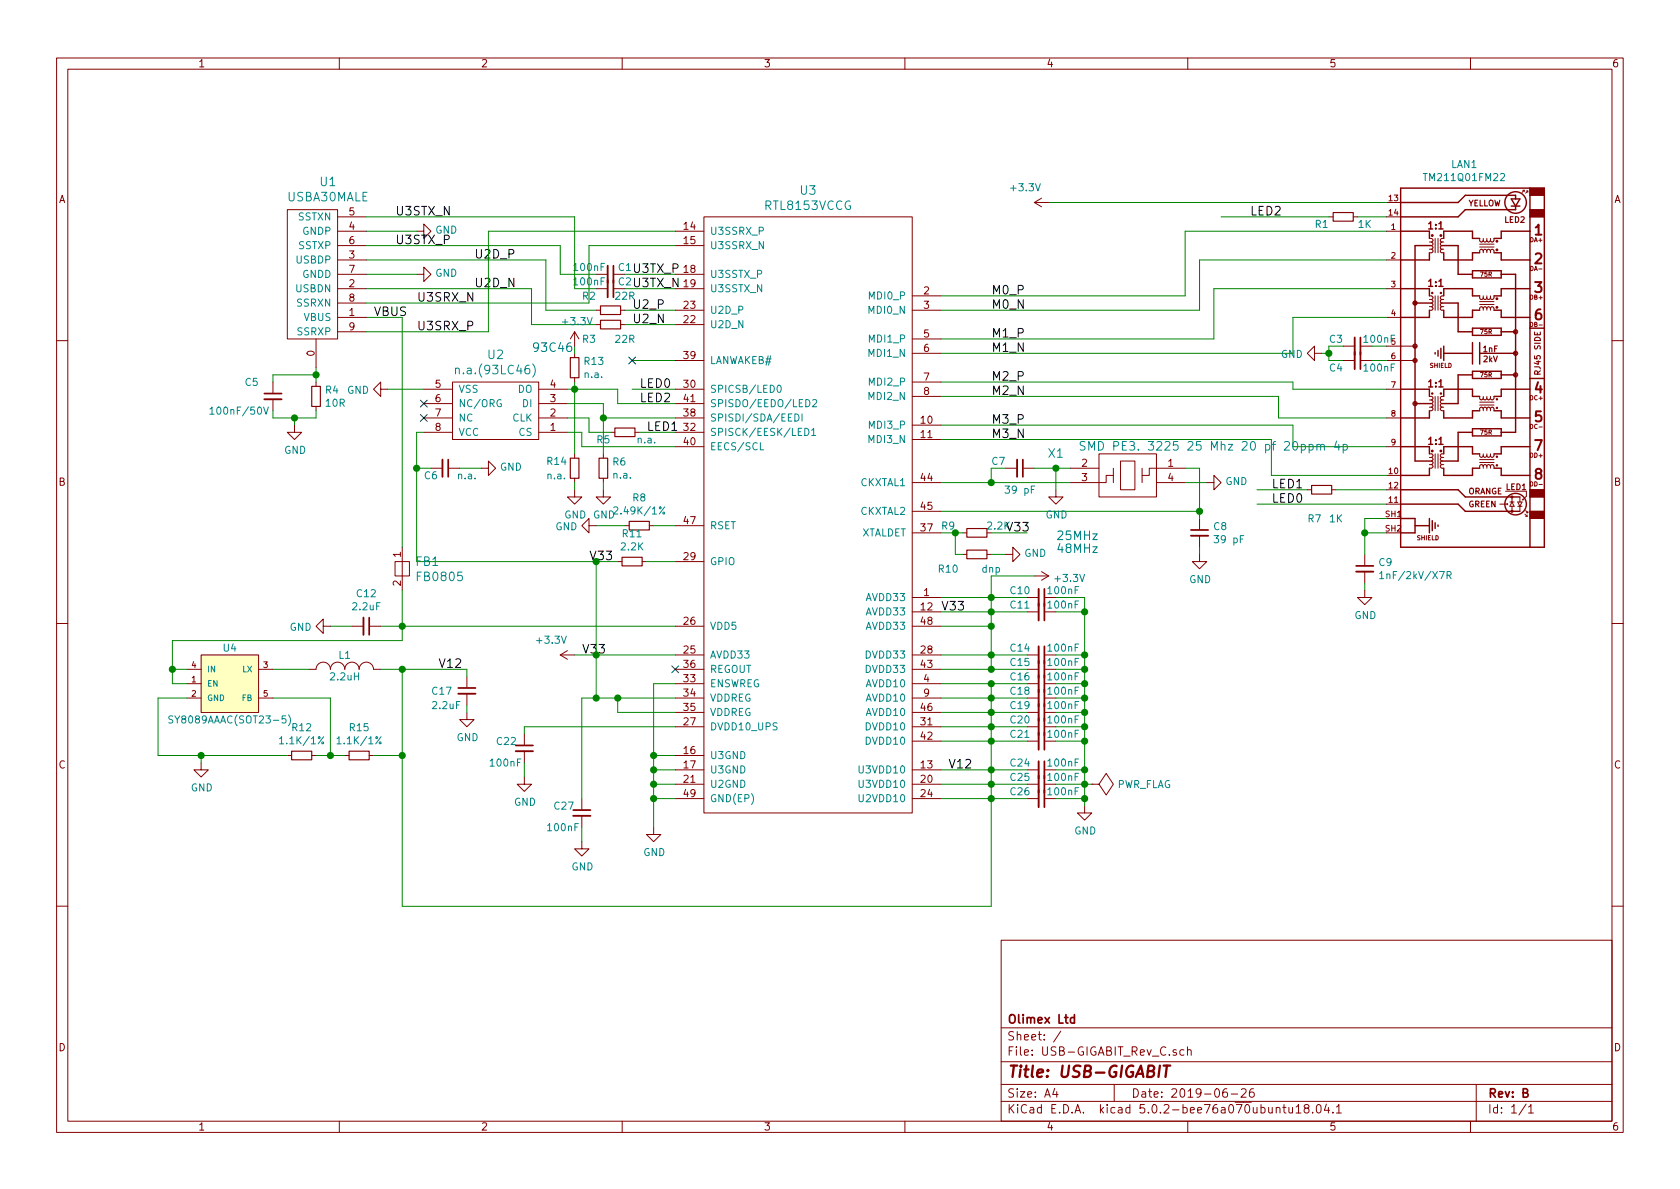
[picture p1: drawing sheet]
EESchema Schematic File Version 4
LIBS:USB-GIGABIT_Rev_C-cache
EELAYER 26 0
EELAYER END
$Descr A4 11693 8268
encoding utf-8
Sheet 1 1
Title "USB-GIGABIT"
Date "2019-06-26"
Rev "B"
Comp "Olimex Ltd"
Comment1 ""
Comment2 ""
Comment3 ""
Comment4 ""
$EndDescr
$Comp
L USB-GIGABIT_Rev_C:RTL8153VCCG U3
U 1 1
P 5650 3600
F 0 "U3" H 5625 5887 60  0000 C CNN
F 1 "RTL8153VCCG" H 5625 5781 60  0000 C CNN
F 2 "OLIMEX_IC-FP:QFN48-6x6mm-OLIMEX_V2" H 5650 1400 60  0001 C CNN
F 3 "" H 5650 1400 60  0001 C CNN
	1    5650 3600
	1    0    0    -1  
$EndComp
$Comp
L USB-GIGABIT_Rev_C:TM211Q01FM22 LAN1
U 1 1
P 10250 2500
F 0 "LAN1" H 10306 3867 50  0000 C CNN
F 1 "TM211Q01FM22" H 10306 3776 50  0000 C CNN
F 2 "OLIMEX_Connectors-FP:TM211Q01FM22" H 10280 2650 20  0001 C CNN
F 3 "" H 10250 2500 60  0000 C CNN
	1    10250 2500
	-1   0    0    -1  
$EndComp
Wire Wire Line
	6550 2050 8250 2050
Wire Wire Line
	8250 2050 8250 1600
Wire Wire Line
	8250 1600 9650 1600
Wire Wire Line
	9650 1800 8350 1800
Wire Wire Line
	8350 1800 8350 2150
Wire Wire Line
	8350 2150 6550 2150
Wire Wire Line
	6550 2350 8450 2350
Wire Wire Line
	8450 2350 8450 2000
Wire Wire Line
	8450 2000 9650 2000
Wire Wire Line
	9650 2200 9000 2200
Wire Wire Line
	9000 2200 9000 2450
Wire Wire Line
	9000 2450 6550 2450
Wire Wire Line
	6550 2650 9000 2650
Wire Wire Line
	9000 2650 9000 2700
Wire Wire Line
	9000 2700 9650 2700
Wire Wire Line
	9650 2900 8900 2900
Wire Wire Line
	8900 2900 8900 2750
Wire Wire Line
	8900 2750 6550 2750
Wire Wire Line
	6550 2950 9000 2950
Wire Wire Line
	9000 2950 9000 3100
Wire Wire Line
	9000 3100 9650 3100
Wire Wire Line
	9650 3300 8850 3300
Wire Wire Line
	8850 3300 8850 3050
Wire Wire Line
	8850 3050 6550 3050
Wire Wire Line
	9650 3600 9500 3600
Wire Wire Line
	9500 3600 9500 3700
Wire Wire Line
	9650 3700 9500 3700
Connection ~ 9500 3700
$Comp
L USB-GIGABIT_Rev_C:C_Small C9
U 1 1
P 9500 3950
F 0 "C9" H 9592 3996 50  0000 L CNN
F 1 "1nF/2kV/X7R" H 9592 3905 50  0000 L CNN
F 2 "OLIMEX_RLC-FP:C_1206_5MIL_DWS_ISO" H 9500 3950 60  0001 C CNN
F 3 "" H 9500 3950 60  0000 C CNN
	1    9500 3950
	1    0    0    -1  
$EndComp
Wire Wire Line
	9500 4050 9500 4100
$Comp
L USB-GIGABIT_Rev_C:GND #PWR01
U 1 1
P 9500 4100
F 0 "#PWR01" H 9500 3850 50  0001 C CNN
F 1 "GND" H 9505 3927 50  0000 C CNN
F 2 "" H 9500 4100 60  0000 C CNN
F 3 "" H 9500 4100 60  0000 C CNN
	1    9500 4100
	1    0    0    -1  
$EndComp
$Comp
L USB-GIGABIT_Rev_C:C_Small C3
U 1 1
P 9450 2400
F 0 "C3" V 9400 2250 50  0000 C CNN
F 1 "100nF" V 9400 2550 50  0000 C CNN
F 2 "OLIMEX_RLC-FP:C_0805_5MIL_DWS" H 9450 2400 60  0001 C CNN
F 3 "" H 9450 2400 60  0000 C CNN
	1    9450 2400
	0    1    1    0   
$EndComp
$Comp
L USB-GIGABIT_Rev_C:C_Small C4
U 1 1
P 9450 2500
F 0 "C4" V 9500 2350 50  0000 C CNN
F 1 "100nF" V 9500 2650 50  0000 C CNN
F 2 "OLIMEX_RLC-FP:C_0805_5MIL_DWS" H 9450 2500 60  0001 C CNN
F 3 "" H 9450 2500 60  0000 C CNN
	1    9450 2500
	0    1    1    0   
$EndComp
Wire Wire Line
	9550 2400 9650 2400
Wire Wire Line
	9650 2500 9550 2500
Wire Wire Line
	9250 2500 9350 2500
Wire Wire Line
	9250 2400 9250 2450
Wire Wire Line
	9250 2400 9350 2400
Wire Wire Line
	9250 2450 9200 2450
Connection ~ 9250 2450
$Comp
L USB-GIGABIT_Rev_C:GND #PWR02
U 1 1
P 9200 2450
F 0 "#PWR02" H 9200 2200 50  0001 C CNN
F 1 "GND" V 9205 2322 50  0000 R CNN
F 2 "" H 9200 2450 60  0000 C CNN
F 3 "" H 9200 2450 60  0000 C CNN
	1    9200 2450
	0    1    1    0   
$EndComp
Wire Wire Line
	7300 1400 9650 1400
Wire Wire Line
	9650 1500 9450 1500
$Comp
L USB-GIGABIT_Rev_C:R_Small R1
U 1 1
P 9350 1500
F 0 "R1" V 9400 1350 50  0000 C CNN
F 1 "1K" V 9400 1650 50  0000 C CNN
F 2 "OLIMEX_RLC-FP:R_0603_5MIL_DWS" H 9350 1500 60  0001 C CNN
F 3 "" H 9350 1500 60  0000 C CNN
	1    9350 1500
	0    1    1    0   
$EndComp
$Comp
L USB-GIGABIT_Rev_C:R_Small R7
U 1 1
P 9200 3400
F 0 "R7" V 9400 3350 50  0000 C CNN
F 1 "1K" V 9400 3500 50  0000 C CNN
F 2 "OLIMEX_RLC-FP:R_0603_5MIL_DWS" H 9200 3400 60  0001 C CNN
F 3 "" H 9200 3400 60  0000 C CNN
	1    9200 3400
	0    1    1    0   
$EndComp
Wire Wire Line
	9300 3400 9650 3400
$Comp
L USB-GIGABIT_Rev_C:R_Small R4
U 1 1
P 2200 2750
F 0 "R4" H 2259 2796 50  0000 L CNN
F 1 "10R" H 2259 2705 50  0000 L CNN
F 2 "OLIMEX_RLC-FP:R_0805_5MIL_DWS" H 2200 2750 60  0001 C CNN
F 3 "" H 2200 2750 60  0000 C CNN
	1    2200 2750
	1    0    0    -1  
$EndComp
$Comp
L USB-GIGABIT_Rev_C:C_Small C5
U 1 1
P 1900 2750
F 0 "C5" H 1700 2850 50  0000 L CNN
F 1 "100nF/50V" H 1450 2650 50  0000 L CNN
F 2 "OLIMEX_RLC-FP:C_0805_5MIL_DWS" H 1900 2750 60  0001 C CNN
F 3 "" H 1900 2750 60  0000 C CNN
	1    1900 2750
	1    0    0    -1  
$EndComp
Wire Wire Line
	2200 2550 2200 2600
Wire Wire Line
	2200 2600 1900 2600
Wire Wire Line
	1900 2600 1900 2650
Connection ~ 2200 2600
Wire Wire Line
	2200 2900 2200 2850
Wire Wire Line
	1900 2900 2050 2900
Wire Wire Line
	1900 2900 1900 2850
Wire Wire Line
	2050 2900 2050 2950
Connection ~ 2050 2900
$Comp
L USB-GIGABIT_Rev_C:GND #PWR04
U 1 1
P 2050 2950
F 0 "#PWR04" H 2050 2700 50  0001 C CNN
F 1 "GND" H 2055 2777 50  0000 C CNN
F 2 "" H 2050 2950 60  0000 C CNN
F 3 "" H 2050 2950 60  0000 C CNN
	1    2050 2950
	1    0    0    -1  
$EndComp
Wire Wire Line
	2550 1800 3800 1800
Wire Wire Line
	3800 1800 3800 2150
Wire Wire Line
	3800 2150 4150 2150
Wire Wire Line
	4150 2250 3700 2250
Wire Wire Line
	3700 2250 3700 2000
Wire Wire Line
	3700 2000 2550 2000
$Comp
L USB-GIGABIT_Rev_C:R_Small R3
U 1 1
P 4250 2250
F 0 "R3" V 4350 2100 50  0000 C CNN
F 1 "22R" V 4350 2350 50  0000 C CNN
F 2 "OLIMEX_RLC-FP:R_0402_5MIL_DWS" H 4250 2250 60  0001 C CNN
F 3 "" H 4250 2250 60  0000 C CNN
	1    4250 2250
	0    1    1    0   
$EndComp
$Comp
L USB-GIGABIT_Rev_C:R_Small R2
U 1 1
P 4250 2150
F 0 "R2" V 4150 2000 50  0000 C CNN
F 1 "22R" V 4150 2250 50  0000 C CNN
F 2 "OLIMEX_RLC-FP:R_0402_5MIL_DWS" H 4250 2150 60  0001 C CNN
F 3 "" H 4250 2150 60  0000 C CNN
	1    4250 2150
	0    1    1    0   
$EndComp
Wire Wire Line
	4350 2150 4700 2150
Wire Wire Line
	4700 2250 4350 2250
$Comp
L USB-GIGABIT_Rev_C:GND #PWR05
U 1 1
P 2900 1600
F 0 "#PWR05" H 2900 1350 50  0001 C CNN
F 1 "GND" V 2905 1472 50  0000 R CNN
F 2 "" H 2900 1600 60  0000 C CNN
F 3 "" H 2900 1600 60  0000 C CNN
	1    2900 1600
	0    -1   -1   0   
$EndComp
$Comp
L USB-GIGABIT_Rev_C:GND #PWR06
U 1 1
P 2900 1900
F 0 "#PWR06" H 2900 1650 50  0001 C CNN
F 1 "GND" V 2905 1772 50  0000 R CNN
F 2 "" H 2900 1900 60  0000 C CNN
F 3 "" H 2900 1900 60  0000 C CNN
	1    2900 1900
	0    -1   -1   0   
$EndComp
Wire Wire Line
	2550 1600 2900 1600
Wire Wire Line
	2550 1900 2900 1900
Wire Wire Line
	2550 2200 2800 2200
Text Label 2600 2200 0    60   ~ 0
VBUS
Wire Wire Line
	2650 4350 2800 4350
Wire Wire Line
	4700 5250 4550 5250
Wire Wire Line
	4550 5250 4550 5350
Wire Wire Line
	4700 5550 4550 5550
Connection ~ 4550 5550
Wire Wire Line
	4700 5450 4550 5450
Connection ~ 4550 5450
Wire Wire Line
	4700 5350 4550 5350
Connection ~ 4550 5350
$Comp
L USB-GIGABIT_Rev_C:GND #PWR07
U 1 1
P 4550 5750
F 0 "#PWR07" H 4550 5500 50  0001 C CNN
F 1 "GND" H 4555 5577 50  0000 C CNN
F 2 "" H 4550 5750 60  0000 C CNN
F 3 "" H 4550 5750 60  0000 C CNN
	1    4550 5750
	1    0    0    -1  
$EndComp
$Comp
L USB-GIGABIT_Rev_C:C_Small C1
U 1 1
P 4250 1900
F 0 "C1" V 4200 2000 50  0000 C CNN
F 1 "100nF" V 4200 1750 50  0000 C CNN
F 2 "OLIMEX_RLC-FP:C_0402_5MIL_DWS" H 4250 1900 60  0001 C CNN
F 3 "" H 4250 1900 60  0000 C CNN
	1    4250 1900
	0    1    1    0   
$EndComp
$Comp
L USB-GIGABIT_Rev_C:C_Small C2
U 1 1
P 4250 2000
F 0 "C2" V 4200 2100 50  0000 C CNN
F 1 "100nF" V 4200 1850 50  0000 C CNN
F 2 "OLIMEX_RLC-FP:C_0402_5MIL_DWS" H 4250 2000 60  0001 C CNN
F 3 "" H 4250 2000 60  0000 C CNN
	1    4250 2000
	0    1    1    0   
$EndComp
Wire Wire Line
	4350 1900 4700 1900
Wire Wire Line
	4700 2000 4350 2000
Text Label 3050 4650 0    60   ~ 0
V12
Wire Wire Line
	6550 4750 6900 4750
Wire Wire Line
	6550 4950 6900 4950
Connection ~ 6900 4850
Wire Wire Line
	6550 5050 6900 5050
Connection ~ 6900 5150
Wire Wire Line
	6550 5350 6900 5350
Wire Wire Line
	6550 5550 6900 5550
Connection ~ 6900 5450
Wire Wire Line
	6550 4150 6900 4150
Connection ~ 6900 4350
Wire Wire Line
	6550 4250 6900 4250
Connection ~ 6900 4250
Wire Wire Line
	6900 4150 6900 4250
Wire Wire Line
	6550 4650 6900 4650
Connection ~ 6900 4550
Text Label 4050 4550 0    60   ~ 0
V33
Text Label 6550 4250 0    60   ~ 0
V33
Wire Wire Line
	4150 3900 4150 4550
Connection ~ 4150 4550
$Comp
L USB-GIGABIT_Rev_C:C_Small C17
U 1 1
P 3250 4800
F 0 "C17" H 3000 4800 50  0000 L CNN
F 1 "2.2uF" H 3000 4700 50  0000 L CNN
F 2 "OLIMEX_RLC-FP:C_0603_5MIL_DWS" H 3250 4800 60  0001 C CNN
F 3 "" H 3250 4800 60  0000 C CNN
	1    3250 4800
	1    0    0    -1  
$EndComp
$Comp
L USB-GIGABIT_Rev_C:GND #PWR08
U 1 1
P 3250 4950
F 0 "#PWR08" H 3250 4700 50  0001 C CNN
F 1 "GND" H 3255 4777 50  0000 C CNN
F 2 "" H 3250 4950 60  0000 C CNN
F 3 "" H 3250 4950 60  0000 C CNN
	1    3250 4950
	1    0    0    -1  
$EndComp
Wire Wire Line
	3250 4950 3250 4900
Wire Wire Line
	3250 4700 3250 4650
$Comp
L USB-GIGABIT_Rev_C:R_Small R8
U 1 1
P 4450 3650
F 0 "R8" V 4254 3650 50  0000 C CNN
F 1 "2.49K/1%" V 4345 3650 50  0000 C CNN
F 2 "OLIMEX_RLC-FP:R_0603_5MIL_DWS" H 4450 3650 60  0001 C CNN
F 3 "" H 4450 3650 60  0000 C CNN
	1    4450 3650
	0    1    1    0   
$EndComp
Wire Wire Line
	4550 3650 4700 3650
Wire Wire Line
	4350 3650 4150 3650
$Comp
L USB-GIGABIT_Rev_C:GND #PWR09
U 1 1
P 4150 3650
F 0 "#PWR09" H 4150 3400 50  0001 C CNN
F 1 "GND" V 4155 3522 50  0000 R CNN
F 2 "" H 4150 3650 60  0000 C CNN
F 3 "" H 4150 3650 60  0000 C CNN
	1    4150 3650
	0    1    1    0   
$EndComp
$Comp
L USB-GIGABIT_Rev_C:C_Small C22
U 1 1
P 3650 5200
F 0 "C22" H 3450 5250 50  0000 L CNN
F 1 "100nF" H 3400 5100 50  0000 L CNN
F 2 "OLIMEX_RLC-FP:C_0402_5MIL_DWS" H 3650 5200 60  0001 C CNN
F 3 "" H 3650 5200 60  0000 C CNN
	1    3650 5200
	1    0    0    -1  
$EndComp
Wire Wire Line
	3650 5100 3650 5050
Wire Wire Line
	3650 5300 3650 5400
$Comp
L USB-GIGABIT_Rev_C:GND #PWR010
U 1 1
P 3650 5400
F 0 "#PWR010" H 3650 5150 50  0001 C CNN
F 1 "GND" H 3655 5227 50  0000 C CNN
F 2 "" H 3650 5400 60  0000 C CNN
F 3 "" H 3650 5400 60  0000 C CNN
	1    3650 5400
	1    0    0    -1  
$EndComp
Wire Wire Line
	4700 2500 4400 2500
Text Label 6600 5350 0    60   ~ 0
V12
$Comp
L USB-GIGABIT_Rev_C:R_Small R11
U 1 1
P 4400 3900
F 0 "R11" V 4204 3900 50  0000 C CNN
F 1 "2.2K" V 4295 3900 50  0000 C CNN
F 2 "OLIMEX_RLC-FP:R_0402_5MIL_DWS" H 4400 3900 60  0001 C CNN
F 3 "" H 4400 3900 60  0000 C CNN
	1    4400 3900
	0    1    1    0   
$EndComp
Wire Wire Line
	4500 3900 4700 3900
Wire Wire Line
	2900 3900 4150 3900
Text Label 4100 3900 0    60   ~ 0
V33
Connection ~ 6900 5050
Connection ~ 6900 4950
Connection ~ 6900 5350
Wire Wire Line
	6550 4850 6900 4850
Wire Wire Line
	6550 5150 6900 5150
Wire Wire Line
	6550 5450 6900 5450
Wire Wire Line
	6550 4350 6900 4350
Wire Wire Line
	6550 4550 6900 4550
$Comp
L USB-GIGABIT_Rev_C:C_Small C10
U 1 1
P 7250 4150
F 0 "C10" V 7200 4000 50  0000 C CNN
F 1 "100nF" V 7200 4300 50  0000 C CNN
F 2 "OLIMEX_RLC-FP:C_0402_5MIL_DWS" H 7250 4150 60  0001 C CNN
F 3 "" H 7250 4150 60  0000 C CNN
	1    7250 4150
	0    1    1    0   
$EndComp
Connection ~ 6900 4150
Wire Wire Line
	7350 4150 7550 4150
$Comp
L USB-GIGABIT_Rev_C:C_Small C11
U 1 1
P 7250 4250
F 0 "C11" V 7200 4100 50  0000 C CNN
F 1 "100nF" V 7200 4400 50  0000 C CNN
F 2 "OLIMEX_RLC-FP:C_0402_5MIL_DWS" H 7250 4250 60  0001 C CNN
F 3 "" H 7250 4250 60  0000 C CNN
	1    7250 4250
	0    1    1    0   
$EndComp
Wire Wire Line
	7350 4250 7550 4250
$Comp
L USB-GIGABIT_Rev_C:C_Small C14
U 1 1
P 7250 4550
F 0 "C14" V 7200 4400 50  0000 C CNN
F 1 "100nF" V 7200 4700 50  0000 C CNN
F 2 "OLIMEX_RLC-FP:C_0402_5MIL_DWS" H 7250 4550 60  0001 C CNN
F 3 "" H 7250 4550 60  0000 C CNN
	1    7250 4550
	0    1    1    0   
$EndComp
Wire Wire Line
	7550 4550 7350 4550
$Comp
L USB-GIGABIT_Rev_C:C_Small C15
U 1 1
P 7250 4650
F 0 "C15" V 7200 4500 50  0000 C CNN
F 1 "100nF" V 7200 4800 50  0000 C CNN
F 2 "OLIMEX_RLC-FP:C_0402_5MIL_DWS" H 7250 4650 60  0001 C CNN
F 3 "" H 7250 4650 60  0000 C CNN
	1    7250 4650
	0    1    1    0   
$EndComp
Wire Wire Line
	7550 4650 7350 4650
$Comp
L USB-GIGABIT_Rev_C:C_Small C16
U 1 1
P 7250 4750
F 0 "C16" V 7200 4600 50  0000 C CNN
F 1 "100nF" V 7200 4900 50  0000 C CNN
F 2 "OLIMEX_RLC-FP:C_0402_5MIL_DWS" H 7250 4750 60  0001 C CNN
F 3 "" H 7250 4750 60  0000 C CNN
	1    7250 4750
	0    1    1    0   
$EndComp
Wire Wire Line
	7550 4750 7350 4750
$Comp
L USB-GIGABIT_Rev_C:C_Small C18
U 1 1
P 7250 4850
F 0 "C18" V 7200 4700 50  0000 C CNN
F 1 "100nF" V 7200 5000 50  0000 C CNN
F 2 "OLIMEX_RLC-FP:C_0402_5MIL_DWS" H 7250 4850 60  0001 C CNN
F 3 "" H 7250 4850 60  0000 C CNN
	1    7250 4850
	0    1    1    0   
$EndComp
Wire Wire Line
	7550 4850 7350 4850
$Comp
L USB-GIGABIT_Rev_C:C_Small C19
U 1 1
P 7250 4950
F 0 "C19" V 7200 4800 50  0000 C CNN
F 1 "100nF" V 7200 5100 50  0000 C CNN
F 2 "OLIMEX_RLC-FP:C_0402_5MIL_DWS" H 7250 4950 60  0001 C CNN
F 3 "" H 7250 4950 60  0000 C CNN
	1    7250 4950
	0    1    1    0   
$EndComp
Wire Wire Line
	7550 4950 7350 4950
$Comp
L USB-GIGABIT_Rev_C:C_Small C24
U 1 1
P 7250 5350
F 0 "C24" V 7200 5200 50  0000 C CNN
F 1 "100nF" V 7200 5500 50  0000 C CNN
F 2 "OLIMEX_RLC-FP:C_0402_5MIL_DWS" H 7250 5350 60  0001 C CNN
F 3 "" H 7250 5350 60  0000 C CNN
	1    7250 5350
	0    1    1    0   
$EndComp
$Comp
L USB-GIGABIT_Rev_C:C_Small C25
U 1 1
P 7250 5450
F 0 "C25" V 7200 5300 50  0000 C CNN
F 1 "100nF" V 7200 5600 50  0000 C CNN
F 2 "OLIMEX_RLC-FP:C_0402_5MIL_DWS" H 7250 5450 60  0001 C CNN
F 3 "" H 7250 5450 60  0000 C CNN
	1    7250 5450
	0    1    1    0   
$EndComp
Wire Wire Line
	7350 5450 7550 5450
$Comp
L USB-GIGABIT_Rev_C:C_Small C26
U 1 1
P 7250 5550
F 0 "C26" V 7200 5400 50  0000 C CNN
F 1 "100nF" V 7200 5700 50  0000 C CNN
F 2 "OLIMEX_RLC-FP:C_0402_5MIL_DWS" H 7250 5550 60  0001 C CNN
F 3 "" H 7250 5550 60  0000 C CNN
	1    7250 5550
	0    1    1    0   
$EndComp
Wire Wire Line
	7550 5550 7350 5550
$Comp
L USB-GIGABIT_Rev_C:C_Small C20
U 1 1
P 7250 5050
F 0 "C20" V 7200 4900 50  0000 C CNN
F 1 "100nF" V 7200 5200 50  0000 C CNN
F 2 "OLIMEX_RLC-FP:C_0402_5MIL_DWS" H 7250 5050 60  0001 C CNN
F 3 "" H 7250 5050 60  0000 C CNN
	1    7250 5050
	0    1    1    0   
$EndComp
$Comp
L USB-GIGABIT_Rev_C:C_Small C21
U 1 1
P 7250 5150
F 0 "C21" V 7200 5000 50  0000 C CNN
F 1 "100nF" V 7200 5300 50  0000 C CNN
F 2 "OLIMEX_RLC-FP:C_0402_5MIL_DWS" H 7250 5150 60  0001 C CNN
F 3 "" H 7250 5150 60  0000 C CNN
	1    7250 5150
	0    1    1    0   
$EndComp
Wire Wire Line
	7550 5150 7350 5150
Wire Wire Line
	7550 5350 7350 5350
Wire Wire Line
	7550 5050 7350 5050
Wire Wire Line
	7550 4150 7550 4250
Connection ~ 7550 4250
Connection ~ 7550 4550
Connection ~ 7550 4650
Connection ~ 7550 4750
Connection ~ 7550 4850
Connection ~ 7550 4950
Connection ~ 7550 5050
Connection ~ 7550 5150
Connection ~ 7550 5350
Connection ~ 7550 5450
$Comp
L USB-GIGABIT_Rev_C:GND #PWR011
U 1 1
P 7550 5600
F 0 "#PWR011" H 7550 5350 50  0001 C CNN
F 1 "GND" H 7555 5427 50  0000 C CNN
F 2 "" H 7550 5600 60  0000 C CNN
F 3 "" H 7550 5600 60  0000 C CNN
	1    7550 5600
	1    0    0    -1  
$EndComp
Connection ~ 7550 5550
Connection ~ 6900 4650
Connection ~ 6900 4750
Connection ~ 6900 5550
$Comp
L USB-GIGABIT_Rev_C:FB0805 FB1
U 1 1
P 2800 3950
F 0 "FB1" V 2747 4038 60  0000 L CNN
F 1 "FB0805" V 2853 4038 60  0000 L CNN
F 2 "OLIMEX_RLC-FP:L_0805_5MIL_DWS" H 2800 3950 60  0001 C CNN
F 3 "" H 2800 3950 60  0000 C CNN
	1    2800 3950
	0    1    1    0   
$EndComp
Wire Wire Line
	2800 2200 2800 3800
Wire Wire Line
	2800 4350 2800 4100
$Comp
L USB-GIGABIT_Rev_C:C_Small C12
U 1 1
P 2550 4350
F 0 "C12" V 2321 4350 50  0000 C CNN
F 1 "2.2uF" V 2412 4350 50  0000 C CNN
F 2 "OLIMEX_RLC-FP:C_0603_5MIL_DWS" H 2550 4350 60  0001 C CNN
F 3 "" H 2550 4350 60  0000 C CNN
	1    2550 4350
	0    1    1    0   
$EndComp
Connection ~ 2800 4350
Wire Wire Line
	2450 4350 2300 4350
$Comp
L USB-GIGABIT_Rev_C:GND #PWR012
U 1 1
P 2300 4350
F 0 "#PWR012" H 2300 4100 50  0001 C CNN
F 1 "GND" V 2305 4222 50  0000 R CNN
F 2 "" H 2300 4350 60  0000 C CNN
F 3 "" H 2300 4350 60  0000 C CNN
	1    2300 4350
	0    1    1    0   
$EndComp
$Comp
L USB-GIGABIT_Rev_C:93LC46 U2
U 1 1
P 3450 2850
F 0 "U2" H 3450 2463 60  0000 C CNN
F 1 "n.a.(93LC46)" H 3450 2569 60  0000 C CNN
F 2 "OLIMEX_IC-FP:SO-8" H 3450 2850 60  0001 C CNN
F 3 "" H 3450 2850 60  0001 C CNN
	1    3450 2850
	-1   0    0    1   
$EndComp
Wire Wire Line
	4700 2900 4200 2900
Wire Wire Line
	4200 2800 4200 2900
$Comp
L USB-GIGABIT_Rev_C:R_Small R6
U 1 1
P 4200 3250
F 0 "R6" H 4259 3296 50  0000 L CNN
F 1 "n.a." H 4259 3205 50  0000 L CNN
F 2 "OLIMEX_RLC-FP:R_0402_5MIL_DWS" H 4200 3250 60  0001 C CNN
F 3 "" H 4200 3250 60  0000 C CNN
	1    4200 3250
	1    0    0    -1  
$EndComp
$Comp
L USB-GIGABIT_Rev_C:GND #PWR013
U 1 1
P 4200 3400
F 0 "#PWR013" H 4200 3150 50  0001 C CNN
F 1 "GND" H 4205 3227 50  0000 C CNN
F 2 "" H 4200 3400 60  0000 C CNN
F 3 "" H 4200 3400 60  0000 C CNN
	1    4200 3400
	1    0    0    -1  
$EndComp
Wire Wire Line
	4200 3400 4200 3350
Wire Wire Line
	4700 2800 4300 2800
Wire Wire Line
	4300 2800 4300 2700
Wire Wire Line
	4300 2700 4000 2700
Wire Wire Line
	3950 2800 4200 2800
Connection ~ 4200 2900
Wire Wire Line
	4700 3100 4050 3100
Wire Wire Line
	4050 3100 4050 3000
Wire Wire Line
	4050 3000 3950 3000
Wire Wire Line
	4100 3000 4100 2900
Wire Wire Line
	4100 2900 3950 2900
$Comp
L USB-GIGABIT_Rev_C:R_Small R5
U 1 1
P 4350 3000
F 0 "R5" V 4400 2850 50  0000 C CNN
F 1 "n.a." V 4400 3150 50  0000 C CNN
F 2 "OLIMEX_RLC-FP:R_0402_5MIL_DWS" H 4350 3000 60  0001 C CNN
F 3 "" H 4350 3000 60  0000 C CNN
	1    4350 3000
	0    1    1    0   
$EndComp
Wire Wire Line
	4450 3000 4700 3000
Wire Wire Line
	4100 3000 4250 3000
NoConn ~ 2950 2800
NoConn ~ 2950 2900
Wire Wire Line
	2950 2700 2700 2700
$Comp
L USB-GIGABIT_Rev_C:GND #PWR014
U 1 1
P 2700 2700
F 0 "#PWR014" H 2700 2450 50  0001 C CNN
F 1 "GND" V 2705 2572 50  0000 R CNN
F 2 "" H 2700 2700 60  0000 C CNN
F 3 "" H 2700 2700 60  0000 C CNN
	1    2700 2700
	0    1    1    0   
$EndComp
Wire Wire Line
	2950 3000 2900 3000
Wire Wire Line
	2900 3000 2900 3250
Connection ~ 4150 3900
$Comp
L USB-GIGABIT_Rev_C:C_Small C6
U 1 1
P 3100 3250
F 0 "C6" V 3150 3150 50  0000 C CNN
F 1 "n.a." V 3150 3400 50  0000 C CNN
F 2 "OLIMEX_RLC-FP:C_0402_5MIL_DWS" H 3100 3250 60  0001 C CNN
F 3 "" H 3100 3250 60  0000 C CNN
	1    3100 3250
	0    1    1    0   
$EndComp
Wire Wire Line
	3000 3250 2900 3250
Connection ~ 2900 3250
Wire Wire Line
	3200 3250 3350 3250
$Comp
L USB-GIGABIT_Rev_C:GND #PWR015
U 1 1
P 3350 3250
F 0 "#PWR015" H 3350 3000 50  0001 C CNN
F 1 "GND" V 3355 3122 50  0000 R CNN
F 2 "" H 3350 3250 60  0000 C CNN
F 3 "" H 3350 3250 60  0000 C CNN
	1    3350 3250
	0    -1   -1   0   
$EndComp
Text Label 8850 3500 0    60   ~ 0
LED0
Wire Wire Line
	4700 2700 4400 2700
Text Label 4450 2700 0    60   ~ 0
LED0
$Comp
L USB-GIGABIT_Rev_C:R_Small R9
U 1 1
P 6800 3700
F 0 "R9" V 6750 3500 50  0000 C CNN
F 1 "2.2K" V 6750 3850 50  0000 C CNN
F 2 "OLIMEX_RLC-FP:R_0402_5MIL_DWS" H 6800 3700 60  0001 C CNN
F 3 "" H 6800 3700 60  0000 C CNN
	1    6800 3700
	0    1    1    0   
$EndComp
Wire Wire Line
	6550 3700 6650 3700
Wire Wire Line
	6900 3700 7150 3700
Text Label 7000 3700 0    60   ~ 0
V33
$Comp
L USB-GIGABIT_Rev_C:R_Small R10
U 1 1
P 6800 3850
F 0 "R10" V 6900 3650 50  0000 C CNN
F 1 "dnp" V 6900 3950 50  0000 C CNN
F 2 "OLIMEX_RLC-FP:R_0402_5MIL_DWS" H 6800 3850 60  0001 C CNN
F 3 "" H 6800 3850 60  0000 C CNN
	1    6800 3850
	0    1    1    0   
$EndComp
Wire Wire Line
	6700 3850 6650 3850
Wire Wire Line
	6650 3850 6650 3700
Connection ~ 6650 3700
Wire Wire Line
	6900 3850 7000 3850
$Comp
L USB-GIGABIT_Rev_C:GND #PWR016
U 1 1
P 7000 3850
F 0 "#PWR016" H 7000 3600 50  0001 C CNN
F 1 "GND" V 7005 3722 50  0000 R CNN
F 2 "" H 7000 3850 60  0000 C CNN
F 3 "" H 7000 3850 60  0000 C CNN
	1    7000 3850
	0    -1   -1   0   
$EndComp
Text Notes 7350 3850 0    60   ~ 0
25MHz\n48MHz
$Comp
L USB-GIGABIT_Rev_C:CRYSTAL_4P X1
U 1 1
P 7850 3300
F 0 "X1" H 8350 3150 60  0000 C CNN
F 1 "SMD РЕЗ. 3225 25 Mhz 20 pf 20ppm 4p" H 7250 3100 60  0000 C CNN
F 2 "OLIMEX_Crystal-FP:TSX-3.2x2.5mm_GND(4)" H 7850 3300 60  0001 C CNN
F 3 "" H 7850 3300 60  0001 C CNN
	1    7850 3300
	-1   0    0    1   
$EndComp
Wire Wire Line
	6550 3350 6900 3350
Wire Wire Line
	8250 3250 8350 3250
Wire Wire Line
	8350 3250 8350 3550
Wire Wire Line
	8350 3550 6550 3550
$Comp
L USB-GIGABIT_Rev_C:C_Small C7
U 1 1
P 7100 3250
F 0 "C7" V 7050 3100 50  0000 C CNN
F 1 "39 pF" V 7250 3250 50  0000 C CNN
F 2 "OLIMEX_RLC-FP:C_0402_5MIL_DWS" H 7100 3250 60  0001 C CNN
F 3 "" H 7100 3250 60  0000 C CNN
	1    7100 3250
	0    1    1    0   
$EndComp
Wire Wire Line
	7000 3250 6900 3250
Wire Wire Line
	6900 3250 6900 3350
Connection ~ 6900 3350
Wire Wire Line
	7200 3250 7350 3250
Wire Wire Line
	7350 3250 7350 3400
Connection ~ 7350 3250
$Comp
L USB-GIGABIT_Rev_C:GND #PWR017
U 1 1
P 7350 3400
F 0 "#PWR017" H 7350 3150 50  0001 C CNN
F 1 "GND" H 7355 3227 50  0000 C CNN
F 2 "" H 7350 3400 60  0000 C CNN
F 3 "" H 7350 3400 60  0000 C CNN
	1    7350 3400
	1    0    0    -1  
$EndComp
Wire Wire Line
	8250 3350 8400 3350
$Comp
L USB-GIGABIT_Rev_C:GND #PWR018
U 1 1
P 8400 3350
F 0 "#PWR018" H 8400 3100 50  0001 C CNN
F 1 "GND" V 8405 3222 50  0000 R CNN
F 2 "" H 8400 3350 60  0000 C CNN
F 3 "" H 8400 3350 60  0000 C CNN
	1    8400 3350
	0    -1   -1   0   
$EndComp
$Comp
L USB-GIGABIT_Rev_C:C_Small C8
U 1 1
P 8350 3700
F 0 "C8" H 8442 3746 50  0000 L CNN
F 1 "39 pF" H 8442 3655 50  0000 L CNN
F 2 "OLIMEX_RLC-FP:C_0402_5MIL_DWS" H 8350 3700 60  0001 C CNN
F 3 "" H 8350 3700 60  0000 C CNN
	1    8350 3700
	1    0    0    -1  
$EndComp
Connection ~ 8350 3550
Wire Wire Line
	8350 3800 8350 3850
$Comp
L USB-GIGABIT_Rev_C:GND #PWR019
U 1 1
P 8350 3850
F 0 "#PWR019" H 8350 3600 50  0001 C CNN
F 1 "GND" H 8355 3677 50  0000 C CNN
F 2 "" H 8350 3850 60  0000 C CNN
F 3 "" H 8350 3850 60  0000 C CNN
	1    8350 3850
	1    0    0    -1  
$EndComp
Text Label 4500 3000 0    60   ~ 0
LED1
Text Label 8850 3400 0    60   ~ 0
LED1
Wire Wire Line
	9650 3500 8750 3500
NoConn ~ 4400 2500
Text Label 2900 2300 0    60   ~ 0
U3SRX_P
Text Label 2900 2100 0    60   ~ 0
U3SRX_N
Text Label 3300 1800 0    60   ~ 0
U2D_P
Text Label 3300 2000 0    60   ~ 0
U2D_N
Text Label 2750 1500 0    60   ~ 0
U3STX_N
Text Label 2750 1700 0    60   ~ 0
U3STX_P
Text Label 4400 1900 0    60   ~ 0
U3TX_P
Text Label 4400 2000 0    60   ~ 0
U3TX_N
Text Label 4400 2150 0    60   ~ 0
U2_P
Text Label 4400 2250 0    60   ~ 0
U2_N
Text Label 6900 2050 0    60   ~ 0
M0_P
Text Label 6900 2150 0    60   ~ 0
M0_N
Text Label 6900 2350 0    60   ~ 0
M1_P
Text Label 6900 2450 0    60   ~ 0
M1_N
Text Label 6900 2650 0    60   ~ 0
M2_P
Text Label 6900 2750 0    60   ~ 0
M2_N
Text Label 6900 2950 0    60   ~ 0
M3_P
Text Label 6900 3050 0    60   ~ 0
M3_N
$Comp
L USB-GIGABIT_Rev_C:R_Small R13
U 1 1
P 4000 2550
F 0 "R13" H 4059 2596 50  0000 L CNN
F 1 "n.a." H 4059 2505 50  0000 L CNN
F 2 "OLIMEX_RLC-FP:R_0402_5MIL_DWS" H 4000 2550 60  0001 C CNN
F 3 "" H 4000 2550 60  0000 C CNN
	1    4000 2550
	1    0    0    -1  
$EndComp
Wire Wire Line
	4000 2650 4000 2700
Connection ~ 4000 2700
Wire Wire Line
	4000 2450 4000 2400
$Comp
L USB-GIGABIT_Rev_C:+3.3V #PWR021
U 1 1
P 4000 2400
F 0 "#PWR021" H 4000 2250 50  0001 C CNN
F 1 "+3.3V" H 4015 2573 50  0000 C CNN
F 2 "" H 4000 2400 60  0000 C CNN
F 3 "" H 4000 2400 60  0000 C CNN
	1    4000 2400
	1    0    0    -1  
$EndComp
$Comp
L USB-GIGABIT_Rev_C:R_Small R14
U 1 1
P 4000 3250
F 0 "R14" H 3800 3300 50  0000 L CNN
F 1 "n.a." H 3800 3200 50  0000 L CNN
F 2 "OLIMEX_RLC-FP:R_0402_5MIL_DWS" H 4000 3250 60  0001 C CNN
F 3 "" H 4000 3250 60  0000 C CNN
	1    4000 3250
	1    0    0    -1  
$EndComp
$Comp
L USB-GIGABIT_Rev_C:GND #PWR022
U 1 1
P 4000 3400
F 0 "#PWR022" H 4000 3150 50  0001 C CNN
F 1 "GND" H 4005 3227 50  0000 C CNN
F 2 "" H 4000 3400 60  0000 C CNN
F 3 "" H 4000 3400 60  0000 C CNN
	1    4000 3400
	1    0    0    -1  
$EndComp
Wire Wire Line
	4000 3400 4000 3350
Text Notes 3700 2450 0    60   ~ 0
93C46
$Comp
L USB-GIGABIT_Rev_C:+3.3V #PWR023
U 1 1
P 4000 4550
F 0 "#PWR023" H 4000 4400 50  0001 C CNN
F 1 "+3.3V" V 4100 4600 50  0000 L CNN
F 2 "" H 4000 4550 60  0000 C CNN
F 3 "" H 4000 4550 60  0000 C CNN
	1    4000 4550
	0    -1   -1   0   
$EndComp
$Comp
L USB-GIGABIT_Rev_C:PWR_FLAG #FLG025
U 1 1
P 7600 5450
F 0 "#FLG025" H 7600 5545 50  0001 C CNN
F 1 "PWR_FLAG" V 7600 5628 50  0000 L CNN
F 2 "" H 7600 5450 60  0000 C CNN
F 3 "" H 7600 5450 60  0000 C CNN
	1    7600 5450
	0    1    1    0   
$EndComp
$Comp
L USB-GIGABIT_Rev_C:C_Small C27
U 1 1
P 4050 5650
F 0 "C27" H 3850 5700 50  0000 L CNN
F 1 "100nF" H 3800 5550 50  0000 L CNN
F 2 "OLIMEX_RLC-FP:C_0402_5MIL_DWS" H 4050 5650 60  0001 C CNN
F 3 "" H 4050 5650 60  0000 C CNN
	1    4050 5650
	1    0    0    -1  
$EndComp
Wire Wire Line
	4050 5750 4050 5850
$Comp
L USB-GIGABIT_Rev_C:GND #PWR026
U 1 1
P 4050 5850
F 0 "#PWR026" H 4050 5600 50  0001 C CNN
F 1 "GND" H 4055 5677 50  0000 C CNN
F 2 "" H 4050 5850 60  0000 C CNN
F 3 "" H 4050 5850 60  0000 C CNN
	1    4050 5850
	1    0    0    -1  
$EndComp
Wire Wire Line
	4050 5550 4050 4850
Wire Wire Line
	6900 4750 6900 4850
Wire Wire Line
	6900 5350 6900 5450
Wire Wire Line
	6900 5050 6900 5150
Wire Wire Line
	9500 3700 9500 3850
Wire Wire Line
	9250 2450 9250 2500
Wire Wire Line
	2200 2600 2200 2650
Wire Wire Line
	2050 2900 2200 2900
Wire Wire Line
	4550 5550 4550 5750
Wire Wire Line
	4550 5450 4550 5550
Wire Wire Line
	4550 5350 4550 5450
Wire Wire Line
	6900 4850 7150 4850
Wire Wire Line
	6900 4850 6900 4950
Wire Wire Line
	6900 5150 7150 5150
Wire Wire Line
	6900 5450 7150 5450
Wire Wire Line
	6900 4350 6900 4550
Wire Wire Line
	6900 4250 7150 4250
Wire Wire Line
	6900 4250 6900 4350
Wire Wire Line
	6900 4550 7150 4550
Wire Wire Line
	6900 4550 6900 4650
Wire Wire Line
	6900 5050 7150 5050
Wire Wire Line
	6900 4950 7150 4950
Wire Wire Line
	6900 5350 7150 5350
Wire Wire Line
	6900 4150 7150 4150
Wire Wire Line
	7550 4550 7550 4650
Wire Wire Line
	7550 4650 7550 4750
Wire Wire Line
	7550 4750 7550 4850
Wire Wire Line
	7550 4850 7550 4950
Wire Wire Line
	7550 4950 7550 5050
Wire Wire Line
	7550 5050 7550 5150
Wire Wire Line
	7550 5150 7550 5350
Wire Wire Line
	7550 5350 7550 5450
Wire Wire Line
	7550 5450 7600 5450
Wire Wire Line
	7550 5450 7550 5550
Wire Wire Line
	7550 5550 7550 5600
Wire Wire Line
	6900 4650 7150 4650
Wire Wire Line
	6900 4750 7150 4750
Wire Wire Line
	6900 5550 7150 5550
Wire Wire Line
	2800 4350 4700 4350
Wire Wire Line
	4200 2900 4200 3150
Wire Wire Line
	4150 3900 4300 3900
Wire Wire Line
	2900 3250 2900 3900
Wire Wire Line
	6650 3700 6700 3700
Wire Wire Line
	6900 3350 7450 3350
Wire Wire Line
	7350 3250 7450 3250
Wire Wire Line
	8350 3550 8350 3600
Wire Wire Line
	4000 2700 3950 2700
Wire Wire Line
	4000 2700 4000 3150
Wire Wire Line
	6900 4950 6900 5050
Wire Wire Line
	6900 5150 6900 5350
Wire Wire Line
	6900 6300 2800 6300
Wire Wire Line
	2800 6300 2800 5250
Wire Wire Line
	6900 5550 6900 6300
Wire Wire Line
	2800 4650 3250 4650
Wire Wire Line
	6900 5450 6900 5550
$Comp
L USB-GIGABIT_Rev_C:+3.3V #PWR0101
U 1 1
P 7200 4000
F 0 "#PWR0101" H 7200 3850 50  0001 C CNN
F 1 "+3.3V" V 7215 4128 50  0000 L CNN
F 2 "" H 7200 4000 60  0000 C CNN
F 3 "" H 7200 4000 60  0000 C CNN
	1    7200 4000
	0    1    1    0   
$EndComp
Wire Wire Line
	7200 4000 6900 4000
Wire Wire Line
	6900 4000 6900 4150
Wire Wire Line
	3650 5050 4700 5050
$Comp
L USB-GIGABIT_Rev_C:USBA30MALE U1
U 1 1
P 2200 2000
F 0 "U1" H 2283 2747 60  0000 C CNN
F 1 "USBA30MALE" H 2283 2641 60  0000 C CNN
F 2 "" H 2200 2000 60  0001 C CNN
F 3 "" H 2200 2000 60  0001 C CNN
	1    2200 2000
	1    0    0    -1  
$EndComp
Wire Wire Line
	4000 2000 4000 1500
Wire Wire Line
	4000 1500 2550 1500
Wire Wire Line
	4000 2000 4150 2000
Wire Wire Line
	4700 1600 3400 1600
Wire Wire Line
	3400 1600 3400 2300
Wire Wire Line
	3400 2300 2550 2300
Wire Wire Line
	2550 1700 3900 1700
Wire Wire Line
	3900 1700 3900 1900
Wire Wire Line
	3900 1900 4150 1900
Wire Wire Line
	4100 1700 4100 2100
Wire Wire Line
	4100 2100 2550 2100
Wire Wire Line
	4100 1700 4700 1700
$Comp
L USB-GIGABIT_Rev_C:INDUCTOR_SMALL L1
U 1 1
P 2400 4650
F 0 "L1" H 2400 4750 50  0000 C CNN
F 1 "2.2uH" H 2400 4600 50  0000 C CNN
F 2 "OLIMEX_RLC-FP:CD32" H 2400 4650 60  0001 C CNN
F 3 "" H 2400 4650 60  0000 C CNN
	1    2400 4650
	1    0    0    -1  
$EndComp
Wire Wire Line
	2650 4650 2800 4650
Connection ~ 2800 4650
Wire Wire Line
	2150 4650 1900 4650
$Comp
L USB-GIGABIT_Rev_C:SY8009AAAC(SOT23-5) U4
U 1 1
P 1600 4750
F 0 "U4" H 1600 5000 50  0000 C CNN
F 1 "SY8089AAAC(SOT23-5)" H 1600 4500 50  0000 C CNN
F 2 "OLIMEX_IC-FP:SOT-23-5" H 1630 4900 20  0001 C CNN
F 3 "" H 1600 4750 60  0000 C CNN
	1    1600 4750
	1    0    0    -1  
$EndComp
Wire Wire Line
	1300 4650 1200 4650
Wire Wire Line
	1200 4650 1200 4450
Wire Wire Line
	1200 4450 2800 4450
Wire Wire Line
	2800 4450 2800 4350
Wire Wire Line
	4700 4750 4550 4750
Wire Wire Line
	4550 4750 4550 5250
Connection ~ 4550 5250
NoConn ~ 4700 4650
Wire Wire Line
	4150 4550 4150 4850
Wire Wire Line
	4000 4550 4150 4550
Wire Wire Line
	4150 4550 4700 4550
Wire Wire Line
	4050 4850 4150 4850
Connection ~ 4150 4850
Wire Wire Line
	4150 4850 4300 4850
Wire Wire Line
	1200 4650 1200 4750
Wire Wire Line
	1200 4750 1300 4750
Connection ~ 1200 4650
Wire Wire Line
	1300 4850 1100 4850
$Comp
L USB-GIGABIT_Rev_C:GND #PWR0102
U 1 1
P 1400 5300
F 0 "#PWR0102" H 1400 5050 50  0001 C CNN
F 1 "GND" H 1405 5127 50  0000 C CNN
F 2 "" H 1400 5300 60  0000 C CNN
F 3 "" H 1400 5300 60  0000 C CNN
	1    1400 5300
	1    0    0    -1  
$EndComp
Wire Wire Line
	4300 4850 4700 4850
Connection ~ 4300 4850
Wire Wire Line
	4700 4950 4300 4950
Wire Wire Line
	4300 4950 4300 4850
$Comp
L USB-GIGABIT_Rev_C:R_Small R15
U 1 1
P 2500 5250
F 0 "R15" V 2304 5250 50  0000 C CNN
F 1 "1.1K/1%" V 2395 5250 50  0000 C CNN
F 2 "OLIMEX_RLC-FP:R_0603_5MIL_DWS" H 2500 5250 60  0001 C CNN
F 3 "" H 2500 5250 60  0000 C CNN
	1    2500 5250
	0    1    1    0   
$EndComp
$Comp
L USB-GIGABIT_Rev_C:R_Small R12
U 1 1
P 2100 5250
F 0 "R12" V 1904 5250 50  0000 C CNN
F 1 "1.1K/1%" V 1995 5250 50  0000 C CNN
F 2 "OLIMEX_RLC-FP:R_0603_5MIL_DWS" H 2100 5250 60  0001 C CNN
F 3 "" H 2100 5250 60  0000 C CNN
	1    2100 5250
	0    1    1    0   
$EndComp
Wire Wire Line
	1900 4850 2300 4850
Wire Wire Line
	2300 4850 2300 5250
Wire Wire Line
	2400 5250 2300 5250
Connection ~ 2300 5250
Wire Wire Line
	2300 5250 2200 5250
Wire Wire Line
	2600 5250 2800 5250
Connection ~ 2800 5250
Wire Wire Line
	2800 5250 2800 4650
Wire Wire Line
	1100 4850 1100 5250
Wire Wire Line
	1100 5250 1400 5250
Wire Wire Line
	1400 5300 1400 5250
Connection ~ 1400 5250
Wire Wire Line
	1400 5250 2000 5250
Wire Wire Line
	7550 4250 7550 4550
$Comp
L USB-GIGABIT_Rev_C:+3.3V #PWR0103
U 1 1
P 7300 1400
F 0 "#PWR0103" H 7300 1250 50  0001 C CNN
F 1 "+3.3V" V 7400 1450 50  0000 L CNN
F 2 "" H 7300 1400 60  0000 C CNN
F 3 "" H 7300 1400 60  0000 C CNN
	1    7300 1400
	0    -1   -1   0   
$EndComp
Text Label 4450 2800 0    60   ~ 0
LED2
Text Label 8700 1500 0    60   ~ 0
LED2
Wire Wire Line
	8500 1500 9250 1500
Wire Wire Line
	8750 3400 9100 3400
$EndSCHEMATC
